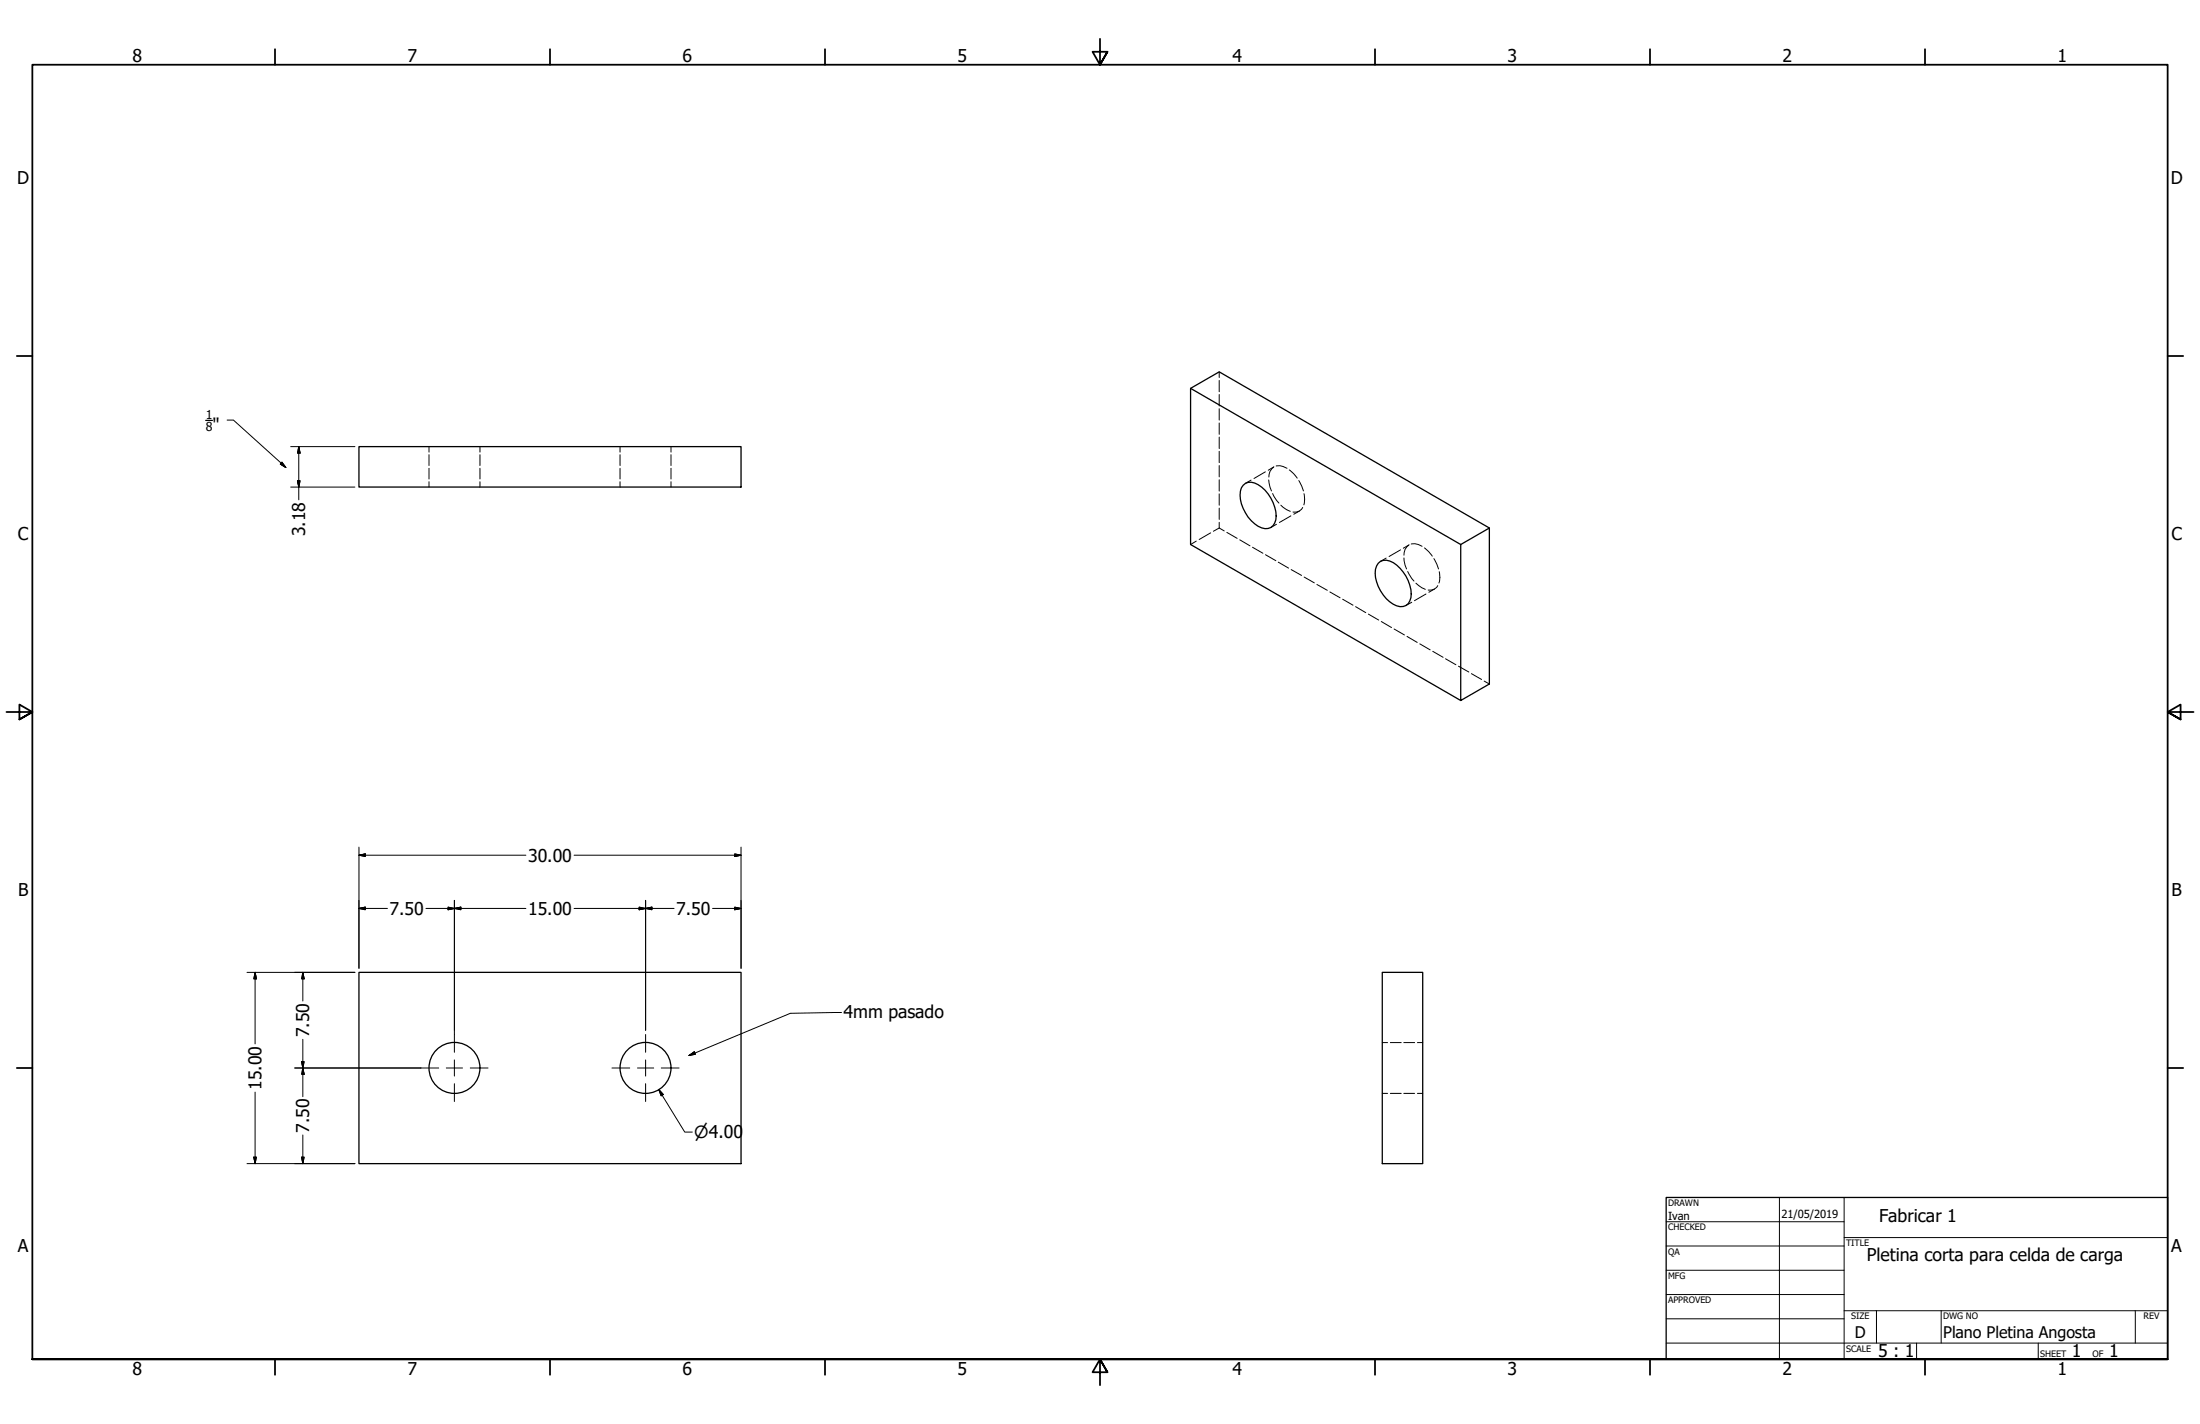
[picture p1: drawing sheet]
<svg xmlns="http://www.w3.org/2000/svg" width="864mm" height="559mm" viewBox="0 0 864 559" stroke-linecap="round" stroke-linejoin="round" font-family="sans-serif">
<!-- layer: Visible (ANSI) -->
<g fill="none" stroke="#000" stroke-width=".51">
<path d="M467.4 152.4l106 61.3 11.2-6.5v61.2l-11.2 6.5v-61.2M140.9 175.3h150v15.8h-150zM488 190.4a4.2 4.2 0 0 1 5.8-.2 15.2 15.2 0 0 1 7 13.8 3.9 3.9 0 0 1-5.6 3.1 14.9 14.9 0 0 1-8.3-14.4l.4-1.2zM584.6 207.2l-106-61.3-11.2 6.5v61.3l106 61.2M541 221a5.1 5.1 0 0 1 7.3 .7 15.2 15.2 0 0 1 5.5 12.9 4.1 4.1 0 0 1-6.9 2.5 15.2 15.2 0 0 1-7-13.7zM140.9 381.6h150v75h-150zM542.6 381.6h15.9v75h-15.9z"/>
<circle cx="178.4" cy="419.1" r="10"/>
<circle cx="253.4" cy="419.1" r="10"/>
</g>
<!-- layer: Hidden (ANSI) -->
<g fill="none" stroke="#000" stroke-width=".39">
<path d="M478.6 145.9v2.2M478.6 149.3v4.4M478.6 154.8v4.5M168.4 175.3v2.1M168.4 178.4v4.3M188.4 175.3v2.1M188.4 178.4v4.3M243.4 175.3v2.1M243.4 178.4v4.3M263.4 175.3v2.1M263.4 178.4v4.3M478.6 160.4v4.4"/>
<path d="M478.6 166v4.4M478.6 171.5v4.5M478.6 177.1v4.4M168.4 183.8v4.2M168.4 189v2.1M188.4 183.8v4.2M188.4 189v2.1M243.4 183.8v4.2M243.4 189v2.1M263.4 183.8v4.2M263.4 189v2.1M478.6 182.7v4.4"/>
<path d="M478.6 188.3v4.4M478.6 193.8v4.4M478.6 199.4v4.4M491.1 188.4l-2.2 1.3M496.7 185.2l-4.4 2.6M498 188.3l.5 2.9 .6 1.5M499.6 193.7l2.4 3.7M499.9 183.3a4.4 4.4 0 0 0-1.8 3.9M500.1 183.2l-2.3 1.3M501 182.9a5.2 5.2 0 0 1 4.2 .9M502.8 198.2l2.3 1.8 1.4 .7M506.1 184.4l1.7 1.5 1.4 1.7"/>
<path d="M509.8 188.6l1.8 4.1M511.4 199.1a3.3 3.3 0 0 1-3.8 1.8M511.9 193.7l.2 2.3-.3 2.1M469.6 212.3l-2.2 1.4M475.2 209.1l-4.5 2.6M478.6 205v2.2M478.6 207.2l-2.3 1.3M478.6 207.2l2 1.1M481.6 208.9l4 2.4M486.7 211.8l4 2.4M491.7 214.8l4 2.3M496.8 217.7l4 2.3"/>
<path d="M501.1 205.7l-2.2 1.3M506.7 202.4l-4.5 2.6M510.1 200.5l-2.2 1.3M544.1 219l-2.2 1.3M549.8 215.8l-4.5 2.6M551.1 218.9l.5 2.9 .5 1.5M553 213.9a4.5 4.5 0 0 0-1.9 4M553.1 213.8l-2.2 1.3M554 213.5a5.2 5.2 0 0 1 4.2 .9M559.2 215l1.6 1.5 1.4 1.7M562.9 219.2l1.8 4.1M501.8 220.6l4 2.3"/>
<path d="M506.9 223.5l4 2.3M511.9 226.4l4 2.3M517 229.4l4 2.2M522 232.3l4 2.3M527 235.1l4.1 2.4M532.1 238.1l4 2.3M552.6 224.3l2.5 3.7M554.2 236.3l-2.3 1.3M555.8 228.9l2.3 1.7 1.4 .7M559.8 233.1l-4.6 2.6M563.1 231.1l-2.2 1.3M564.4 229.8a3.4 3.4 0 0 1-3.8 1.7"/>
<path d="M565 224.3a7.9 7.9 0 0 1-.2 4.5M537.1 241l4.1 2.3M542.2 243.9l4 2.4M547.2 246.8l4.1 2.4M552.3 249.7l4 2.4M557.3 252.7l4.1 2.3M562.4 255.6l4.1 2.3M567.4 258.5l4.1 2.4M572.5 261.4l4.1 2.3M577.6 264.4l4 2.2M582.6 267.3l2 1.1M542.6 409.1h2.1"/>
<path d="M545.8 409.1h4.2M551.1 409.1h4.2M556.4 409.1h2.1M542.6 429.1h2.1M545.8 429.1h4.2M551.1 429.1h4.2M556.4 429.1h2.1"/>
</g>
<!-- layer: Border (ANSI) -->
<g fill="none" stroke="#000" stroke-width=".7">
<path d="M107.9 19.3v6.1M215.9 19.3v6.1M323.8 19.3v6.1M431.8 15.2v10.2l-2.9-5.1h5.8l-2.9 5.1 2.9-5.1M539.8 19.3v6.1M647.7 19.3v6.1M755.6 19.3v6.1M6.6 139.7h6.1M850.9 139.7h6.1M2.5 279.4h10.2l-5.1-2.9v5.8l5.1-2.9-5.1 2.9M861.1 279.4h-10.2l5.1-2.9v5.8l-5.1-2.9 5.1 2.9M6.6 419.1h6.1"/>
<path d="M850.9 419.1h6.1M12.7 533.4v-508h838.2v508h-838.2h838.2M107.9 533.4v6.1M215.9 533.4v6.1M323.8 533.4v6.1M434.7 538.5l-2.9-5.1 2.9 5.1h-5.8l2.9-5.1v10.2M539.8 533.4v6.1M647.7 533.4v6.1M755.6 533.4v6.1"/>
</g>
<!-- layer: Title (ANSI) -->
<g fill="none" stroke="#000" stroke-width=".39">
<path d="M654 479.4h69.9M698.5 469.9v63.5M723.9 469.9v63.5M654 488.9h69.9M654 498.5h69.9M723.9 485.6h127M654 508h69.9M654 517.5h69.9M723.9 514.3h127M736.6 514.3v12.7M762 514.3v12.7M838.2 514.3v12.7"/>
<path d="M654 527h196.9M752.3 527v6.4M800.1 527v6.4"/>
</g>
<path d="M654 469.9h196.9v63.5h-196.9z" fill="none" stroke="#000" stroke-width=".51"/>
<!-- layer: Dimension (ANSI) -->
<g fill="none" stroke="#000" stroke-width=".39">
<path d="M114.1 175.3h25.2M117.3 175.3l.5 2.5h-1zM117.3 175.3v20.9M114.1 191.1h25.2M116.8 188.7h1l-.5 2.4zM140.9 335.6l2.5-.5v1zM140.9 335.6h65.5M140.9 332.4v47.6M225.4 335.6h65.5M288.4 335.1l2.5 .5-2.5 .5zM290.9 332.4v47.6M140.9 356.5l2.5-.5v1z"/>
<path d="M140.9 356.5h11.2M167.2 356.5h39.2M175.9 356l2.5 .5-2.5 .5zM178.4 356.5l2.5-.5v1zM178.4 353.3v52.7M225.4 356.5h39.2M250.9 356l2.5 .5-2.5 .5zM253.4 356.5l2.5-.5v1zM253.4 353.3v51M279.7 356.5h11.2M288.4 356l2.5 .5-2.5 .5zM97 381.6h42.3"/>
<path d="M100.1 381.6l.5 2.5h-1zM100.1 381.6v28M118.9 381.6l.5 2.5h-1zM118.9 381.6v11.2M115.7 419.1h49.5M118.4 416.6h1l-.5 2.5zM118.9 419.1l.5 2.5h-1zM118.9 407.9v22.4M100.1 428.6v28M258.6 427.6l1.7 1.9-.8 .5zM258.6 427.6l10.2 16.6h3M97 456.6h42.3"/>
<path d="M99.6 454.1h1l-.5 2.5zM118.4 454.1h1l-.5 2.5zM118.9 445.4v11.2"/>
</g>
<g fill="#000" stroke="#000" stroke-width=".39">
<path d="M117.3 175.3l.5 2.5zM117.3 175.3l.5 2.5h-1zM116.8 188.7l.5 2.4zM116.8 188.7h1l-.5 2.4zM140.9 335.6l2.5-.5zM140.9 335.6l2.5-.5v1zM288.4 336.1l2.5-.5zM288.4 335.1l2.5 .5-2.5 .5zM140.9 356.5l2.5-.5zM140.9 356.5l2.5-.5v1zM175.9 357l2.5-.5zM175.9 356l2.5 .5-2.5 .5z"/>
<path d="M178.4 356.5l2.5-.5zM178.4 356.5l2.5-.5v1zM250.9 357l2.5-.5zM250.9 356l2.5 .5-2.5 .5zM253.4 356.5l2.5-.5zM253.4 356.5l2.5-.5v1zM288.4 357l2.5-.5zM288.4 356l2.5 .5-2.5 .5zM100.1 381.6l.5 2.5zM100.1 381.6l.5 2.5h-1zM118.9 381.6l.5 2.5zM118.9 381.6l.5 2.5h-1z"/>
<path d="M118.4 416.6l.5 2.5zM118.4 416.6h1l-.5 2.5zM118.9 419.1l.5 2.5zM118.9 419.1l.5 2.5h-1zM258.6 427.6l1.7 1.9zM258.6 427.6l1.7 1.9-.8 .5zM99.6 454.1l.5 2.5zM99.6 454.1h1l-.5 2.5zM118.4 454.1l.5 2.5zM118.4 454.1h1l-.5 2.5z"/>
</g>
<!-- layer: Center Mark (ANSI) -->
<path d="M165.2 419.1h7M175.2 419.1h6.3M178.4 406v6.9M178.4 415.9v6.4M184.6 419.1h7M240.2 419.1h7M250.3 419.1h6.3M253.4 406v6.9M253.4 415.9v6.4M259.6 419.1h7M178.4 425.3v6.9M253.4 425.3v6.9" fill="none" stroke="#000" stroke-width=".39"/>
<!-- layer: Symbol (ANSI) -->
<path d="M89.2 164.8h2.4l20.6 18.7M110.7 181.4l1.5 2.1-2.2-1.4zM330.3 397.3l-20 .3-39.9 16.6M270.4 414.2l2.1-1.4 .5 .9z" fill="none" stroke="#000" stroke-width=".39"/>
<path d="M110 182.1l2.2 1.4zM110.7 181.4l1.5 2.1-2.2-1.4zM270.4 414.2l2.1-1.4zM270.4 414.2l2.1-1.4 .5 .9z" fill="#000" stroke="#000" stroke-width=".39"/>
<path d="M80.8 165h2.6" fill="none" stroke="#000" stroke-width=".51"/>
<g font-size="6.9">
<text x="52.1" y="24.4">8</text>
<text x="160" y="24.4">7</text>
<text x="268" y="24.4">6</text>
<text x="375.9" y="24.4">5</text>
<text x="483.9" y="24.4">4</text>
<text x="591.8" y="24.4">3</text>
<text x="699.8" y="24.4">2</text>
<text x="807.7" y="24.4">1</text>
<text x="6.8" y="72.4">D</text>
<text x="852.1" y="72.4">D</text>
<text x="83.4" y="169.2">&quot;</text>
<text x="7" y="212.1">C</text>
<text x="119.8" y="210.4" transform="rotate(-90 119.8 210.4)">3.18</text>
<text x="852.4" y="212.1">C</text>
<text x="207.3" y="338.1">30.00</text>
<text x="7.1" y="351.8">B</text>
<text x="852.4" y="351.8">B</text>
<text x="152.9" y="359">7.50</text>
<text x="207.3" y="359">15.00</text>
<text x="265.4" y="359">7.50</text>
<text x="331.1" y="399.3">4mm pasado</text>
<text x="121.4" y="407.1" transform="rotate(-90 121.4 407.1)">7.50</text>
<text x="102.7" y="427.7" transform="rotate(-90 102.7 427.7)">15.00</text>
<text x="121.4" y="444.6" transform="rotate(-90 121.4 444.6)">7.50</text>
<text x="737.6" y="479.4">Fabricar 1</text>
<text x="7" y="491.5">A</text>
<text x="852.3" y="491.5">A</text>
<text x="732.8" y="494.9">Pletina corta para celda de carga</text>
<text x="737.2" y="532.5">5 : 1</text>
<text x="813.3" y="532.6">1</text>
<text x="827.9" y="532.6">1</text>
<text x="52.1" y="539.5">8</text>
<text x="160" y="539.5">7</text>
<text x="268" y="539.5">6</text>
<text x="375.9" y="539.5">5</text>
<text x="483.9" y="539.5">4</text>
<text x="591.8" y="539.5">3</text>
<text x="699.8" y="539.5">2</text>
<text x="807.7" y="539.5">1</text>
</g>
<text font-size="6.6" x="272.5" y="446.7">⌀4.00</text>
<g font-size="6.3">
<text x="728.1" y="524.9">D</text>
<text x="762.8" y="525">Plano Pletina Angosta</text>
</g>
<g font-size="4.8">
<text x="80.8" y="164.4">1</text>
<text x="80.8" y="169.2">8</text>
</g>
<g font-size="4.4">
<text x="654.8" y="478.6">Ivan</text>
<text x="699.3" y="478">21/05/2019</text>
</g>
<g font-size="3.5">
<text x="654.8" y="473.2">DRAWN</text>
<text x="654.8" y="482.8">CHECKED</text>
<text x="724.7" y="488.9">TITLE</text>
<text x="654.8" y="492.3">QA</text>
<text x="654.8" y="501.8">MFG</text>
<text x="654.8" y="511.4">APPROVED</text>
<text x="726.7" y="517.7">SIZE</text>
<text x="762.8" y="517.7">DWG NO</text>
<text x="841.4" y="517.7">REV</text>
<text x="724.7" y="530.4">SCALE</text>
<text x="800.9" y="532.6">SHEET</text>
<text x="821.4" y="532.6">OF</text>
</g>
</svg>
